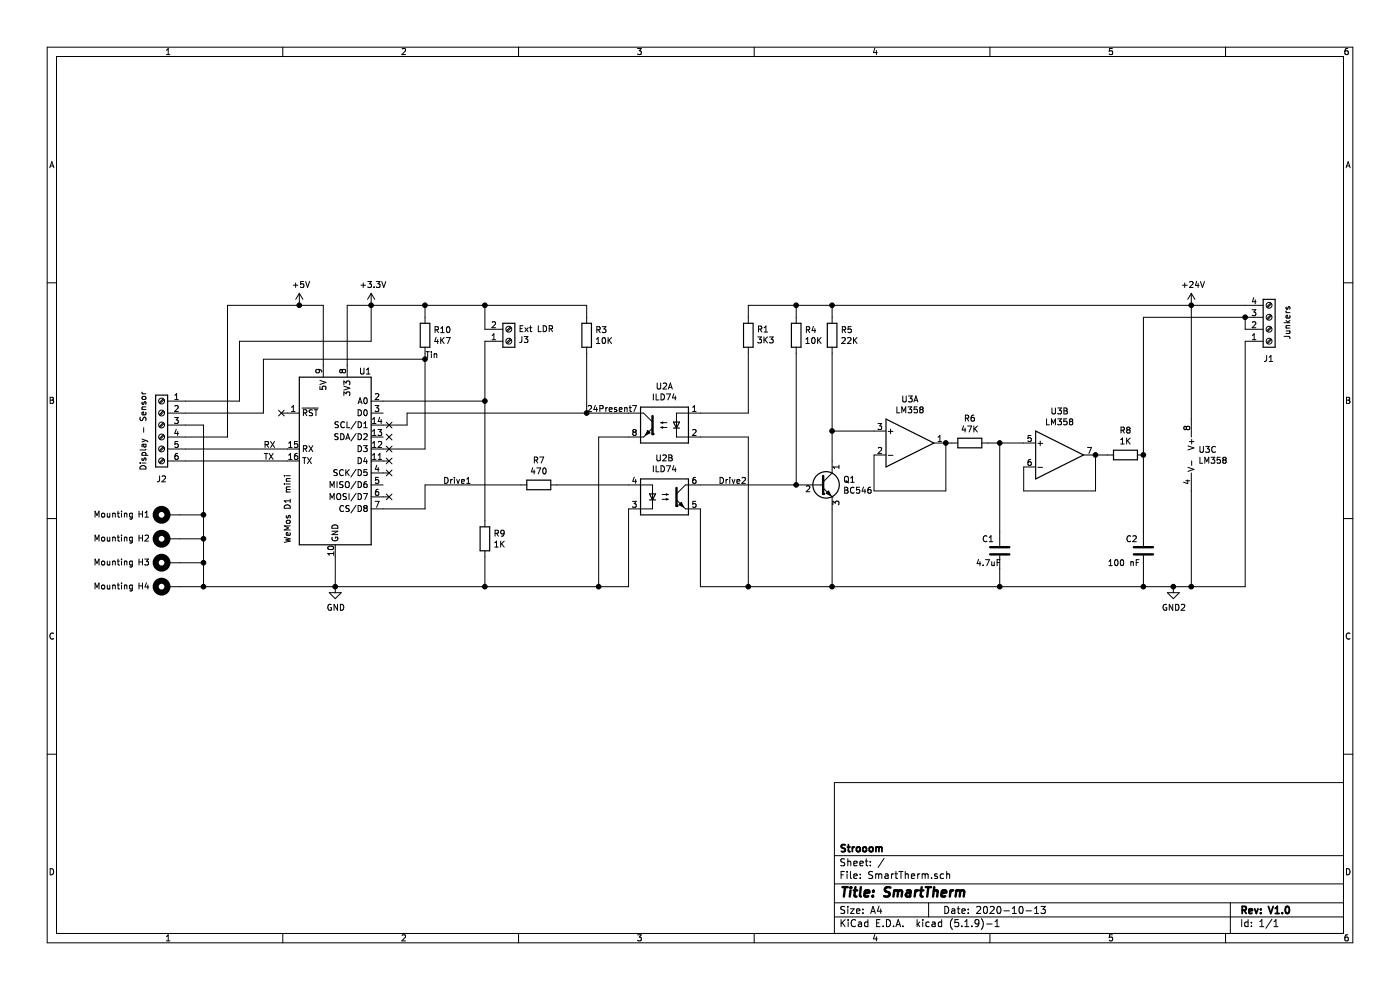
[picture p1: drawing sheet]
EESchema Schematic File Version 4
EELAYER 30 0
EELAYER END
$Descr A4 11693 8268
encoding utf-8
Sheet 1 1
Title "SmartTherm"
Date "2020-10-13"
Rev "V1.0"
Comp "Strooom"
Comment1 ""
Comment2 ""
Comment3 ""
Comment4 ""
$EndDescr
$Comp
L Isolator:ILD74 U2
U 2 1
P 5550 4150
F 0 "U2" H 5550 4475 50  0000 C CNN
F 1 "ILD74" H 5550 4384 50  0000 C CNN
F 2 "Package_DIP:DIP-8_W7.62mm" H 5350 3950 50  0001 L CIN
F 3 "https://www.vishay.com/docs/83640/ild74.pdf" H 5550 4150 50  0001 L CNN
	2    5550 4150
	1    0    0    -1  
$EndComp
$Comp
L Amplifier_Operational:LM358 U3
U 1 1
P 7600 3700
F 0 "U3" H 7600 4067 50  0000 C CNN
F 1 "LM358" H 7600 3976 50  0000 C CNN
F 2 "Package_DIP:DIP-8_W7.62mm" H 7600 3700 50  0001 C CNN
F 3 "http://www.ti.com/lit/ds/symlink/lm2904-n.pdf" H 7600 3700 50  0001 C CNN
	1    7600 3700
	1    0    0    -1  
$EndComp
$Comp
L Amplifier_Operational:LM358 U3
U 2 1
P 8850 3800
F 0 "U3" H 8850 4167 50  0000 C CNN
F 1 "LM358" H 8850 4076 50  0000 C CNN
F 2 "Package_DIP:DIP-8_W7.62mm" H 8850 3800 50  0001 C CNN
F 3 "http://www.ti.com/lit/ds/symlink/lm2904-n.pdf" H 8850 3800 50  0001 C CNN
	2    8850 3800
	1    0    0    -1  
$EndComp
$Comp
L Amplifier_Operational:LM358 U3
U 3 1
P 10050 3800
F 0 "U3" H 10008 3846 50  0000 L CNN
F 1 "LM358" H 10008 3755 50  0000 L CNN
F 2 "Package_DIP:DIP-8_W7.62mm" H 10050 3800 50  0001 C CNN
F 3 "http://www.ti.com/lit/ds/symlink/lm2904-n.pdf" H 10050 3800 50  0001 C CNN
	3    10050 3800
	1    0    0    -1  
$EndComp
$Comp
L MCU_Module:WeMos_D1_mini U1
U 1 1
P 2800 3850
F 0 "U1" H 3050 4600 50  0000 C CNN
F 1 "WeMos D1 mini" V 2400 3450 50  0000 C CNN
F 2 "Module:WEMOS_D1_mini_light" H 2800 2700 50  0001 C CNN
F 3 "https://wiki.wemos.cc/products:d1:d1_mini#documentation" H 950 2700 50  0001 C CNN
	1    2800 3850
	1    0    0    -1  
$EndComp
$Comp
L power:GND #PWR03
U 1 1
P 2800 4900
F 0 "#PWR03" H 2800 4650 50  0001 C CNN
F 1 "GND" H 2805 4727 50  0000 C CNN
F 2 "" H 2800 4900 50  0001 C CNN
F 3 "" H 2800 4900 50  0001 C CNN
	1    2800 4900
	1    0    0    -1  
$EndComp
$Comp
L Device:R R5
U 1 1
P 6950 2800
F 0 "R5" H 7020 2846 50  0000 L CNN
F 1 "22K" H 7020 2755 50  0000 L CNN
F 2 "Resistor_THT:R_Axial_DIN0207_L6.3mm_D2.5mm_P10.16mm_Horizontal" V 6880 2800 50  0001 C CNN
F 3 "~" H 6950 2800 50  0001 C CNN
	1    6950 2800
	1    0    0    -1  
$EndComp
$Comp
L Device:R R7
U 1 1
P 4500 4050
F 0 "R7" V 4293 4050 50  0000 C CNN
F 1 "470" V 4384 4050 50  0000 C CNN
F 2 "Resistor_THT:R_Axial_DIN0207_L6.3mm_D2.5mm_P10.16mm_Horizontal" V 4430 4050 50  0001 C CNN
F 3 "~" H 4500 4050 50  0001 C CNN
	1    4500 4050
	0    1    1    0   
$EndComp
Wire Wire Line
	4650 4050 5250 4050
Wire Wire Line
	5250 4250 5250 4900
$Comp
L Isolator:ILD74 U2
U 1 1
P 5550 3550
F 0 "U2" H 5550 3875 50  0000 C CNN
F 1 "ILD74" H 5550 3784 50  0000 C CNN
F 2 "Package_DIP:DIP-8_W7.62mm" H 5350 3350 50  0001 L CIN
F 3 "https://www.vishay.com/docs/83640/ild74.pdf" H 5550 3550 50  0001 L CNN
	1    5550 3550
	-1   0    0    -1  
$EndComp
Wire Wire Line
	4900 3450 5250 3450
Wire Wire Line
	2900 2550 3100 2550
$Comp
L Transistor_BJT:BC546 Q1
U 1 1
P 6850 4050
F 0 "Q1" H 7041 4096 50  0000 L CNN
F 1 "BC546" H 7041 4005 50  0000 L CNN
F 2 "Package_TO_SOT_THT:TO-92L_Inline_Wide" H 7050 3975 50  0001 L CIN
F 3 "https://www.onsemi.com/pub/Collateral/BC550-D.pdf" H 6850 4050 50  0001 L CNN
	1    6850 4050
	1    0    0    -1  
$EndComp
Wire Wire Line
	6950 2950 6950 3600
Wire Wire Line
	5850 4050 6650 4050
$Comp
L power:+24V #PWR02
U 1 1
P 9950 2550
F 0 "#PWR02" H 9950 2400 50  0001 C CNN
F 1 "+24V" H 9965 2723 50  0000 C CNN
F 2 "" H 9950 2550 50  0001 C CNN
F 3 "" H 9950 2550 50  0001 C CNN
	1    9950 2550
	1    0    0    -1  
$EndComp
$Comp
L power:GND2 #PWR04
U 1 1
P 9800 4900
F 0 "#PWR04" H 9800 4650 50  0001 C CNN
F 1 "GND2" H 9805 4727 50  0000 C CNN
F 2 "" H 9800 4900 50  0001 C CNN
F 3 "" H 9800 4900 50  0001 C CNN
	1    9800 4900
	1    0    0    -1  
$EndComp
Wire Wire Line
	6950 4250 6950 4900
Connection ~ 9800 4900
$Comp
L Device:R R8
U 1 1
P 9400 3800
F 0 "R8" V 9193 3800 50  0000 C CNN
F 1 "1K" V 9284 3800 50  0000 C CNN
F 2 "Resistor_THT:R_Axial_DIN0207_L6.3mm_D2.5mm_P10.16mm_Horizontal" V 9330 3800 50  0001 C CNN
F 3 "~" H 9400 3800 50  0001 C CNN
	1    9400 3800
	0    1    1    0   
$EndComp
$Comp
L Device:C C2
U 1 1
P 9550 4600
F 0 "C2" H 9700 4700 50  0000 R CNN
F 1 "100 nF" H 9850 4500 50  0000 R CNN
F 2 "Capacitor_THT:C_Disc_D4.7mm_W2.5mm_P5.00mm" H 9588 4450 50  0001 C CNN
F 3 "~" H 9550 4600 50  0001 C CNN
	1    9550 4600
	-1   0    0    -1  
$EndComp
Wire Wire Line
	9550 3800 9550 4450
Wire Wire Line
	9550 4750 9550 4900
Wire Wire Line
	9550 4900 9800 4900
$Comp
L Device:C C1
U 1 1
P 8350 4600
F 0 "C1" H 8500 4700 50  0000 R CNN
F 1 "4.7uF" H 8550 4500 50  0000 R CNN
F 2 "Capacitor_THT:C_Disc_D4.7mm_W2.5mm_P5.00mm" H 8388 4450 50  0001 C CNN
F 3 "~" H 8350 4600 50  0001 C CNN
	1    8350 4600
	-1   0    0    -1  
$EndComp
$Comp
L Device:R R6
U 1 1
P 8100 3700
F 0 "R6" V 7893 3700 50  0000 C CNN
F 1 "47K" V 7984 3700 50  0000 C CNN
F 2 "Resistor_THT:R_Axial_DIN0207_L6.3mm_D2.5mm_P10.16mm_Horizontal" V 8030 3700 50  0001 C CNN
F 3 "~" H 8100 3700 50  0001 C CNN
	1    8100 3700
	0    1    1    0   
$EndComp
$Comp
L Device:R R4
U 1 1
P 6650 2800
F 0 "R4" H 6720 2846 50  0000 L CNN
F 1 "10K" H 6720 2755 50  0000 L CNN
F 2 "Resistor_THT:R_Axial_DIN0207_L6.3mm_D2.5mm_P10.16mm_Horizontal" V 6580 2800 50  0001 C CNN
F 3 "~" H 6650 2800 50  0001 C CNN
	1    6650 2800
	1    0    0    -1  
$EndComp
Wire Wire Line
	6650 2950 6650 4050
Connection ~ 6650 4050
Wire Wire Line
	5850 4250 5850 4900
Wire Wire Line
	5850 4900 6250 4900
Connection ~ 6950 4900
Connection ~ 9550 4900
Wire Wire Line
	8550 3900 8550 4100
Wire Wire Line
	8550 4100 9150 4100
Wire Wire Line
	9150 4100 9150 3800
Wire Wire Line
	9250 3800 9150 3800
Connection ~ 9150 3800
Wire Wire Line
	8550 3700 8350 3700
Wire Wire Line
	8350 4450 8350 3700
Connection ~ 8350 3700
Wire Wire Line
	8350 3700 8250 3700
Wire Wire Line
	8350 4750 8350 4900
Connection ~ 8350 4900
Wire Wire Line
	8350 4900 9550 4900
Wire Wire Line
	7900 3700 7950 3700
Wire Wire Line
	7300 3800 7300 4100
Wire Wire Line
	7300 4100 7900 4100
Wire Wire Line
	7900 4100 7900 3700
Connection ~ 7900 3700
Wire Wire Line
	2800 4650 2800 4900
Wire Wire Line
	6950 2550 6950 2650
Connection ~ 9950 2550
Wire Wire Line
	6950 2550 6650 2550
Wire Wire Line
	6650 2550 6650 2650
Connection ~ 6950 2550
Wire Wire Line
	6250 2550 6650 2550
Connection ~ 6650 2550
Wire Wire Line
	5850 3450 6250 3450
Wire Wire Line
	5850 3650 6250 3650
Connection ~ 2800 4900
Wire Wire Line
	5250 3650 5000 3650
Wire Wire Line
	5000 3650 5000 4900
Connection ~ 5000 4900
Wire Wire Line
	5000 4900 5250 4900
Wire Wire Line
	2900 2550 2900 3050
Wire Wire Line
	2700 2550 2700 3050
$Comp
L Device:R R10
U 1 1
P 3550 2800
F 0 "R10" H 3620 2846 50  0000 L CNN
F 1 "4K7" H 3620 2755 50  0000 L CNN
F 2 "Resistor_THT:R_Axial_DIN0207_L6.3mm_D2.5mm_P10.16mm_Horizontal" V 3480 2800 50  0001 C CNN
F 3 "~" H 3550 2800 50  0001 C CNN
	1    3550 2800
	1    0    0    -1  
$EndComp
Connection ~ 4900 3450
Wire Wire Line
	6250 3650 6250 4900
Connection ~ 6250 4900
Wire Wire Line
	6250 4900 6950 4900
$Comp
L power:+3.3V #PWR01
U 1 1
P 3100 2550
F 0 "#PWR01" H 3100 2400 50  0001 C CNN
F 1 "+3.3V" H 3115 2723 50  0000 C CNN
F 2 "" H 3100 2550 50  0001 C CNN
F 3 "" H 3100 2550 50  0001 C CNN
	1    3100 2550
	1    0    0    -1  
$EndComp
$Comp
L Device:R R9
U 1 1
P 4050 4500
F 0 "R9" H 4120 4546 50  0000 L CNN
F 1 "1K" H 4120 4455 50  0000 L CNN
F 2 "Resistor_THT:R_Axial_DIN0207_L6.3mm_D2.5mm_P10.16mm_Horizontal" V 3980 4500 50  0001 C CNN
F 3 "~" H 4050 4500 50  0001 C CNN
	1    4050 4500
	1    0    0    -1  
$EndComp
Wire Wire Line
	4050 4650 4050 4900
Connection ~ 4050 4900
Wire Wire Line
	4050 4900 5000 4900
Wire Wire Line
	3200 3350 4050 3350
Connection ~ 4050 3350
Wire Wire Line
	4050 3350 4050 4350
Wire Wire Line
	6250 2550 6250 2650
Wire Wire Line
	6250 3450 6250 2950
Wire Wire Line
	4900 2950 4900 3450
Wire Wire Line
	9950 4100 9950 4900
Wire Wire Line
	9950 4900 9800 4900
Wire Wire Line
	9950 3500 9950 2550
$Comp
L Device:R R3
U 1 1
P 4900 2800
F 0 "R3" H 4970 2846 50  0000 L CNN
F 1 "10K" H 4970 2755 50  0000 L CNN
F 2 "Resistor_THT:R_Axial_DIN0207_L6.3mm_D2.5mm_P10.16mm_Horizontal" V 4830 2800 50  0001 C CNN
F 3 "~" H 4900 2800 50  0001 C CNN
	1    4900 2800
	1    0    0    -1  
$EndComp
Wire Wire Line
	3550 2650 3550 2550
Connection ~ 3550 2550
Wire Wire Line
	3550 2950 3550 3000
$Comp
L power:+5V #PWR0101
U 1 1
P 2500 2550
F 0 "#PWR0101" H 2500 2400 50  0001 C CNN
F 1 "+5V" H 2515 2723 50  0000 C CNN
F 2 "" H 2500 2550 50  0001 C CNN
F 3 "" H 2500 2550 50  0001 C CNN
	1    2500 2550
	1    0    0    -1  
$EndComp
Connection ~ 3100 2550
Wire Wire Line
	3100 2550 3550 2550
Connection ~ 2500 2550
Wire Wire Line
	2500 2550 2700 2550
Wire Wire Line
	4050 2550 4900 2550
Wire Wire Line
	4900 2550 4900 2650
Connection ~ 4050 2550
Wire Wire Line
	7300 3600 6950 3600
Connection ~ 6950 3600
Wire Wire Line
	6950 3600 6950 3850
$Comp
L Device:R R1
U 1 1
P 6250 2800
F 0 "R1" H 6180 2754 50  0000 R CNN
F 1 "3K3" H 6180 2845 50  0000 R CNN
F 2 "Resistor_THT:R_Axial_DIN0207_L6.3mm_D2.5mm_P10.16mm_Horizontal" V 6180 2800 50  0001 C CNN
F 3 "~" H 6250 2800 50  0001 C CNN
	1    6250 2800
	-1   0    0    1   
$EndComp
Wire Wire Line
	1900 2550 2500 2550
Wire Wire Line
	2800 4900 4050 4900
Wire Wire Line
	3550 2550 4050 2550
Wire Wire Line
	2200 3000 3550 3000
Connection ~ 3550 3000
Wire Wire Line
	4050 2850 4050 3350
Wire Wire Line
	2000 2850 3100 2850
Wire Wire Line
	3100 2850 3100 2550
NoConn ~ 3250 3550
NoConn ~ 3250 3650
NoConn ~ 3250 3750
NoConn ~ 3250 3850
NoConn ~ 3250 3950
NoConn ~ 3250 4150
Wire Wire Line
	3250 3850 3200 3850
Wire Wire Line
	3250 3950 3200 3950
Wire Wire Line
	3250 4150 3200 4150
NoConn ~ 2350 3450
Wire Wire Line
	2350 3450 2400 3450
Text Label 4900 3450 0    50   ~ 0
24Present
Text Label 3550 3000 0    50   ~ 0
Tin
Text Label 2200 3750 0    50   ~ 0
RX
Text Label 2200 3850 0    50   ~ 0
TX
Text Label 3700 4050 0    50   ~ 0
Drive1
Text Label 6000 4050 0    50   ~ 0
Drive2
$Comp
L Connector:Screw_Terminal_01x04 J1
U 1 1
P 10600 2750
F 0 "J1" H 10550 3000 50  0000 L CNN
F 1 "Junkers" V 10750 2550 50  0000 L CNN
F 2 "TerminalBlock_Phoenix:TerminalBlock_Phoenix_PT-1,5-4-5.0-H_1x04_P5.00mm_Horizontal" H 10600 2750 50  0001 C CNN
F 3 "~" H 10600 2750 50  0001 C CNN
	1    10600 2750
	1    0    0    1   
$EndComp
Wire Wire Line
	6950 4900 8350 4900
Wire Wire Line
	9950 4900 10400 4900
Wire Wire Line
	10400 4900 10400 2850
Connection ~ 9950 4900
Wire Wire Line
	9950 2550 10400 2550
Wire Wire Line
	6950 2550 9950 2550
Wire Wire Line
	9550 3800 9550 2650
Wire Wire Line
	9550 2650 10400 2650
Connection ~ 9550 3800
Wire Wire Line
	1700 4900 2800 4900
Wire Wire Line
	1900 2550 1900 3650
$Comp
L Connector:Screw_Terminal_01x06 J2
U 1 1
P 1350 3550
F 0 "J2" H 1350 3100 50  0000 C CNN
F 1 "Display - Sensor" V 1500 3500 50  0000 C CNN
F 2 "TerminalBlock_Phoenix:TerminalBlock_Phoenix_PT-1,5-6-5.0-H_1x06_P5.00mm_Horizontal" H 1350 3550 50  0001 C CNN
F 3 "~" H 1350 3550 50  0001 C CNN
	1    1350 3550
	-1   0    0    -1  
$EndComp
Wire Wire Line
	1700 4900 1700 4700
Wire Wire Line
	1550 3850 2400 3850
Wire Wire Line
	1550 3750 2400 3750
Wire Wire Line
	1550 3650 1900 3650
Wire Wire Line
	10400 2750 10400 2650
Connection ~ 10400 2650
$Comp
L Connector:Screw_Terminal_01x02 J3
U 1 1
P 4250 2850
F 0 "J3" H 4330 2842 50  0000 L CNN
F 1 "Ext LDR" H 4330 2751 50  0000 L CNN
F 2 "TerminalBlock_Phoenix:TerminalBlock_Phoenix_PT-1,5-2-5.0-H_1x02_P5.00mm_Horizontal" H 4250 2850 50  0001 C CNN
F 3 "~" H 4250 2850 50  0001 C CNN
	1    4250 2850
	1    0    0    1   
$EndComp
Wire Wire Line
	4050 2550 4050 2750
$Comp
L Mechanical:MountingHole_Pad H1
U 1 1
P 1400 4300
F 0 "H1" V 1400 4500 50  0000 C CNN
F 1 "Mounting" V 1400 4750 50  0000 C CNN
F 2 "MountingHole:MountingHole_3.2mm_M3_Pad" H 1400 4300 50  0001 C CNN
F 3 "~" H 1400 4300 50  0001 C CNN
	1    1400 4300
	0    -1   -1   0   
$EndComp
$Comp
L Mechanical:MountingHole_Pad H2
U 1 1
P 1400 4500
F 0 "H2" V 1400 4700 50  0000 C CNN
F 1 "Mounting" V 1400 4950 50  0000 C CNN
F 2 "MountingHole:MountingHole_3.2mm_M3_Pad" H 1400 4500 50  0001 C CNN
F 3 "~" H 1400 4500 50  0001 C CNN
	1    1400 4500
	0    -1   -1   0   
$EndComp
$Comp
L Mechanical:MountingHole_Pad H3
U 1 1
P 1400 4700
F 0 "H3" V 1400 4900 50  0000 C CNN
F 1 "Mounting" V 1400 5150 50  0000 C CNN
F 2 "MountingHole:MountingHole_3.2mm_M3_Pad" H 1400 4700 50  0001 C CNN
F 3 "~" H 1400 4700 50  0001 C CNN
	1    1400 4700
	0    -1   -1   0   
$EndComp
$Comp
L Mechanical:MountingHole_Pad H4
U 1 1
P 1400 4900
F 0 "H4" V 1400 5100 50  0000 C CNN
F 1 "Mounting" V 1400 5350 50  0000 C CNN
F 2 "MountingHole:MountingHole_3.2mm_M3_Pad" H 1400 4900 50  0001 C CNN
F 3 "~" H 1400 4900 50  0001 C CNN
	1    1400 4900
	0    -1   -1   0   
$EndComp
Wire Wire Line
	1500 4300 1700 4300
Connection ~ 1700 4300
Wire Wire Line
	1500 4500 1700 4500
Connection ~ 1700 4500
Wire Wire Line
	1700 4500 1700 4300
Wire Wire Line
	1500 4700 1700 4700
Connection ~ 1700 4700
Wire Wire Line
	1700 4700 1700 4500
Wire Wire Line
	1500 4900 1700 4900
Connection ~ 1700 4900
Wire Wire Line
	1550 3350 2000 3350
Wire Wire Line
	2000 3350 2000 2850
Wire Wire Line
	1550 3450 2200 3450
Wire Wire Line
	2200 3450 2200 3000
Wire Wire Line
	1700 3550 1550 3550
Wire Wire Line
	1700 3550 1700 4300
Wire Wire Line
	3200 4250 3550 4250
Wire Wire Line
	3550 4250 3550 4050
Wire Wire Line
	3550 4050 4350 4050
Wire Wire Line
	3400 3550 3400 3450
Wire Wire Line
	3200 3550 3400 3550
Wire Wire Line
	3400 3450 4900 3450
Wire Wire Line
	3550 3000 3550 3750
Wire Wire Line
	3200 3750 3550 3750
$EndSCHEMATC
